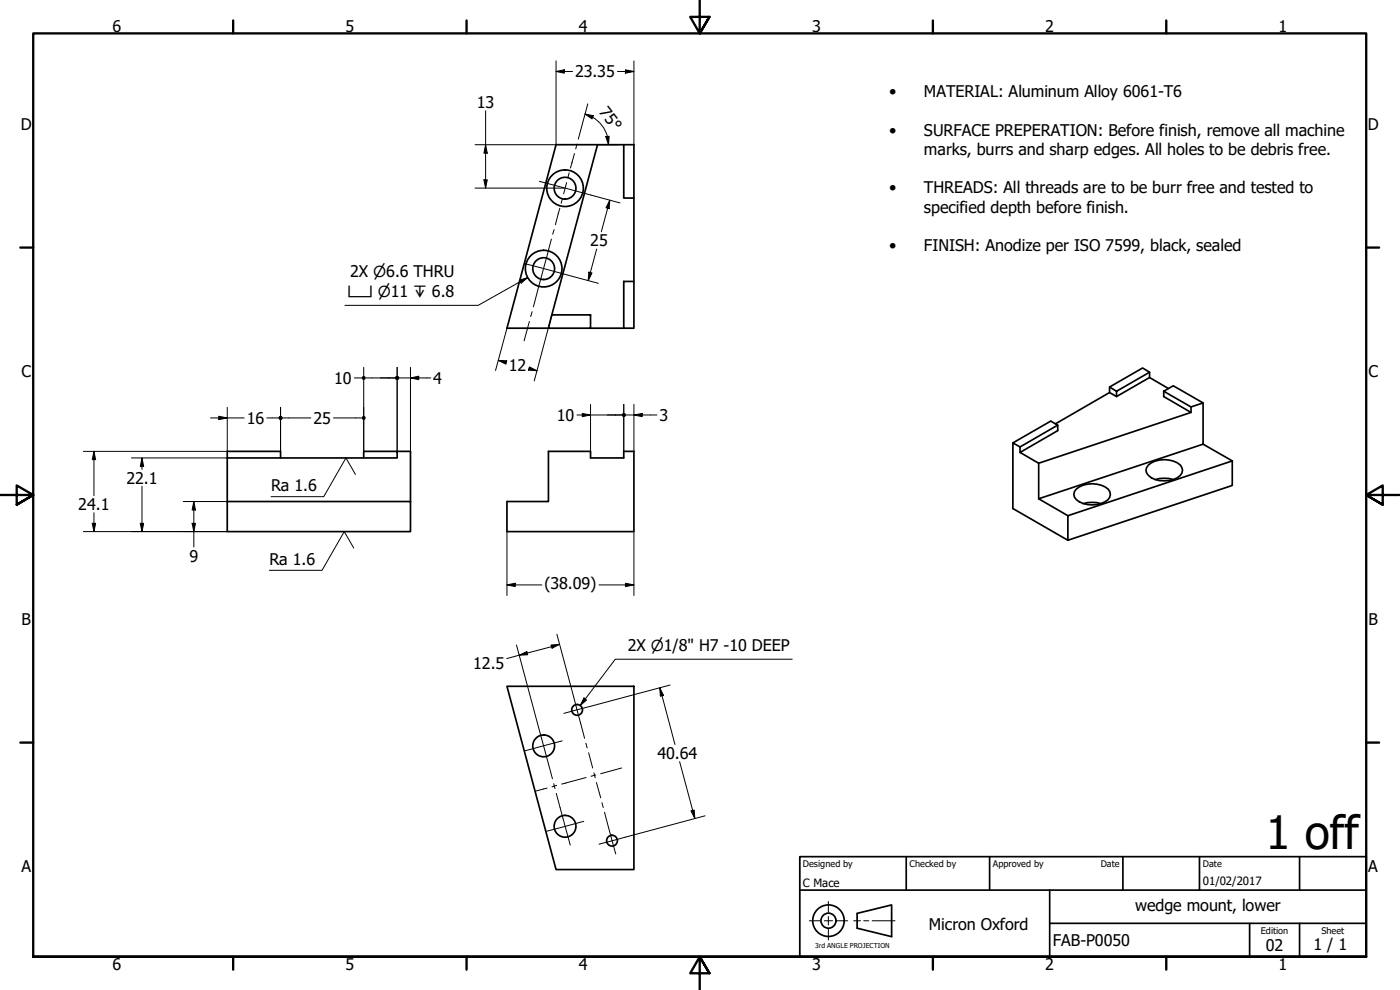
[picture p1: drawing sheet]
<svg xmlns="http://www.w3.org/2000/svg" width="420mm" height="297mm" viewBox="0 0 420 297" stroke-linecap="round" stroke-linejoin="round" font-family="sans-serif">
<!-- layer: Visible (ISO) -->
<g fill="none" stroke="#000" stroke-width=".51">
<path d="M179.3 43.4h-12.4l-14.8 55.1h12.5M187.2 43.4h-7.9l-13.7 51.1M187.2 43.4h3v16h-3zM190.2 59.4v25M165.6 94.5h11.6v4h-12.6zM177.2 98.5h10M187.2 84.4h3v14.1h-3zM333 116.1l9.9-5.7 2.1 1.3-9.9 5.7zM333 116.1v1.7M335.1 117.4v1.6M345 111.7v1.6M349.2 117.4l2.9-1.7 9 5.2-3.7 1.2z"/>
<path d="M349.2 117.4v1.6l8.2 4.7M350.6 116.6l-5.6-3.3-9.9 5.7-2.1-1.2-16.3 9.4M68.2 137.4v13.1M84.2 137.4v-2h-16v2h51v-2h-10v2M119.2 135.4h4v15.1M164.6 135.4h12.6v2h10v-2h3v24.1h-38.1v-9h12.5zM306.1 135.7v-1.6l-2.1-1.2v19.7l16.5 9.5M311.7 139v10.7l8.8 5M317.4 127.6l-11.3 6.5M344.7 139.5a7.9 7.9 0 0 1 9.5 0 2.33 2.33 0 0 1-.9 3.9 8.3 8.3 0 0 1-8.6-.7 2.03 2.03 0 0 1 0-3.2zM357.4 122.1v1.6l-45.7 15.3-5.6-3.3 11.3-6.5v-1.6l-2.1-1.2-11.3 6.5M361.1 120.9v12.4l-49.4 16.4"/>
<path d="M361.1 133.3l8.7 5M68.2 150.5h55v9h-55zM320.5 154.7l49.3-16.4v7.4l-49.3 16.4zM323 146.7a7.9 7.9 0 0 1 9.5 0 2.28 2.28 0 0 1-.8 3.8 8.1 8.1 0 0 1-8.7-.6 2.03 2.03 0 0 1 0-3.2zM325.1 151.1a9.5 9.5 0 0 1 5.4 0M346.8 143.9a9.5 9.5 0 0 1 5.3 0M152.1 205.9h38.1v55h-23.3z"/>
<circle cx="169.6" cy="56.5" r="5.5"/>
<circle cx="169.6" cy="56.5" r="3.3"/>
<circle cx="163.2" cy="80.6" r="5.5"/>
<circle cx="163.2" cy="80.6" r="3.3"/>
<circle cx="173.2" cy="213" r="1.62"/>
<circle cx="163.2" cy="223.8" r="3.3"/>
<circle cx="169.6" cy="247.9" r="3.3"/>
<circle cx="183.7" cy="252.2" r="1.62"/>
</g>
<!-- layer: Border (ISO) -->
<g fill="none" stroke="#000" stroke-width=".7">
<path d="M70 6.1v3.9M140 6.1v3.9M210 0v10l-2.9-4.9h5.8l-2.9 4.9 2.9-4.9M280 6.1v3.9M350 6.1v3.9M6.1 74.3h3.9M410 74.3h3.9M0 148.5h10l-5-2.8v5.7l5-2.9-5 2.9M420 148.5h-10l5-2.8v5.7l-5-2.9 5 2.9M6.1 222.8h3.9M410 222.8h3.9M10 287.1v-277.1h400v277.1h-400h400"/>
<path d="M70 287.1v3.8M140 287.1v3.8M212.9 292l-2.9-4.9 2.9 4.9h-5.8l2.9-4.9v9.9M280 287.1v3.8M350 287.1v3.8"/>
</g>
<!-- layer: Sketch Geometry (ANSI) -->
<path d="M242.9 276.3h3.2M247.4 276.3h2.5M248.6 270.5v3.3M248.6 275v2.5M248.6 278.8v3.3M251.1 276.3h3.3M256.2 276.3h2.1M259.2 276.3h1.5M261.7 276.3h6.9" fill="none" stroke="#000" stroke-width=".3"/>
<g fill="none" stroke="#000" stroke-width=".51">
<path d="M257.2 274.1l10.4-2.6v9.5l-10.4-2.5z"/>
<circle cx="248.6" cy="276.2" r="4.7"/>
<circle cx="248.6" cy="276.2" r="2.25"/>
</g>
<!-- layer: Title (ISO) -->
<path d="M240 257h170v30.1h-170zM272 257v10.1M297 257v10.1M337 257v10.1M360 257v10.1M390 257v10.1M240 267.1h170M315 277h95M315 267.1v20M375 277v10.1M390 277v10.1" fill="none" stroke="#000" stroke-width=".51"/>
<!-- layer: Dimension (ISO) -->
<g fill="none" stroke="#000" stroke-width=".3">
<path d="M166.9 18.3v25.1h-24.3M190.2 18.3v25.1M145.7 33.3v23.1M166.9 21.4l2.5-.5v1.1zM166.9 21.4h4.9M175.6 34.2l2.5 .5-.4 1zM175.6 34.2l2.3 1M176.4 31.2l-2.2 8M177.9 35.2a9.6 9.6 0 0 1 4.7 8.2M185.3 21.4h4.9M187.7 20.9l2.5 .5-2.5 .6zM142.6 56.4h26.6"/>
<path d="M145.2 54h1l-.5 2.4zM145.7 43.4l.5 2.6h-1zM177.4 58.5l8.7 2.4M179.3 43.4h6.5M181.8 41l1-.1-.2 2.5zM179.1 74.7l-2.6 9.5M183 60.1l-.2 2.5-.9-.3zM183 60.1l-2.5 9.4M152.1 98.5l-3.4 12.7M165.6 94.5l-5.3 19.8M168.7 82.1l10.9 2.9M176.7 81.6l1 .3-1.2 2.3z"/>
<path d="M106.4 113.4h2.8M109.2 110.2v25.2M109.8 113.4h8.8M119.2 113.4h10.1M119.2 110.2v25.2M123.2 113.4l2.5-.5v1zM123.2 110.2v25.2M149.5 108.1l2.6 .2-.3 1zM149.5 108.1l2.5 .7M158.7 110.5l2.5 .7M158.9 110.1l2.3 1.1-2.6-.2zM28.2 135.4l.5 2.5h-1z"/>
<path d="M28.2 135.4v13.3M39.4 137.4h28.8M42.6 137.4l.5 2.5h-1zM42.6 137.4v3.4M63.2 125.4h10.1M65.7 124.9l2.5 .5-2.5 .5zM68.2 122.2v13.2h-43.2M80.1 125.4h3.5M84.2 122.2v13.2M84.8 125.4h8.5M100.1 125.4h8.5M173.2 124.5h13.4"/>
<path d="M174.8 124.1l2.4 .4-2.4 .5zM177.2 121.3v16.1M187.2 124.5h10M187.2 121.3v14.1M190.2 124.5l2.5-.4v.9zM190.2 121.3v14.1M25 159.5h43.2M27.7 157h1l-.5 2.5zM28.2 153.8v5.7M42.1 157h1l-.5 2.5zM42.6 145.9v13.6M55 150.5h13.2"/>
<path d="M57.7 157h1l-.5 2.5zM58.2 150.5l.5 2.5h-1zM58.2 150.5v13.6M152.1 159.5v19.2M190.2 159.5v19.2M152.1 175.5l2.5-.5v1zM152.1 175.5h10.5M179.8 175.5h10.4M187.7 175l2.5 .5-2.5 .5zM155 193.5l6.6 24.7M155.8 196.6l2.3-1.1 .3 1zM165.4 193.5l2.5-.2-2.2 1.2z"/>
<path d="M167.1 190.3l5 18.7M167.9 193.3l-15.8 4.3M198 206.4l1.1 2.2-.9 .3zM198 206.4l4.6 17M201.1 205.5l-24 6.4M204 228.5l4.5 17.1M207.4 243.3l.9-.2 .2 2.5zM211.6 244.8l-24 6.4"/>
</g>
<g fill="#000">
<path d="M166.9 21.4l2.5-.5v1.1z" fill-rule="evenodd"/>
<path d="M175.6 34.2l2.5 .5-.4 1z" fill-rule="evenodd"/>
<path d="M187.7 20.9l2.5 .5-2.5 .6z" fill-rule="evenodd"/>
<path d="M145.2 54h1l-.5 2.4z" fill-rule="evenodd"/>
<path d="M145.7 43.4l.5 2.6h-1z" fill-rule="evenodd"/>
<path d="M181.8 41l1-.1-.2 2.5z" fill-rule="evenodd"/>
<path d="M183 60.1l-.2 2.5-.9-.3z" fill-rule="evenodd"/>
<path d="M176.7 81.6l1 .3-1.2 2.3z" fill-rule="evenodd"/>
<path d="M123.2 113.4l2.5-.5v1z" fill-rule="evenodd"/>
<path d="M149.5 108.1l2.6 .2-.3 1z" fill-rule="evenodd"/>
<path d="M158.9 110.1l2.3 1.1-2.6-.2z" fill-rule="evenodd"/>
<path d="M28.2 135.4l.5 2.5h-1z" fill-rule="evenodd"/>
<path d="M42.6 137.4l.5 2.5h-1z" fill-rule="evenodd"/>
<path d="M65.7 124.9l2.5 .5-2.5 .5z" fill-rule="evenodd"/>
<path d="M174.8 124.1l2.4 .4-2.4 .5z" fill-rule="evenodd"/>
<path d="M186.8 124.1h.8l.2 .4-.2 .5-.4 .1-.4-.1-.2-.5z" fill-rule="evenodd"/>
<path d="M186.8 124.1h.8l.2 .4-.2 .5-.4 .1-.4-.1-.2-.5z" fill-rule="evenodd"/>
<path d="M190.2 124.5l2.5-.4v.9z" fill-rule="evenodd"/>
<path d="M27.7 157h1l-.5 2.5z" fill-rule="evenodd"/>
<path d="M42.1 157h1l-.5 2.5z" fill-rule="evenodd"/>
<path d="M57.7 157h1l-.5 2.5z" fill-rule="evenodd"/>
<path d="M58.2 150.5l.5 2.5h-1z" fill-rule="evenodd"/>
<path d="M152.1 175.5l2.5-.5v1z" fill-rule="evenodd"/>
<path d="M187.7 175l2.5 .5-2.5 .5z" fill-rule="evenodd"/>
<path d="M155.8 196.6l2.3-1.1 .3 1z" fill-rule="evenodd"/>
<path d="M165.4 193.5l2.5-.2-2.2 1.2z" fill-rule="evenodd"/>
<path d="M198 206.4l1.1 2.2-.9 .3z" fill-rule="evenodd"/>
<path d="M207.4 243.3l.9-.2 .2 2.5z" fill-rule="evenodd"/>
<circle cx="109.2" cy="113.4" r=".62"/>
<circle cx="119.2" cy="113.4" r=".63"/>
<circle cx="84.2" cy="125.4" r=".63"/>
<circle cx="109.2" cy="125.4" r=".63"/>
</g>
<!-- layer: Center Mark (ISO) -->
<path d="M161.9 54.4l15.5 4.1M157.5 79.1l11.2 3M177.1 211.9l-7.9 2.1M168.7 222.3l-11.2 3M175.2 246.4l-11.2 3M187.6 251.2l-7.8 2.1" fill="none" stroke="#000" stroke-width=".3"/>
<!-- layer: Centerline (ISO) -->
<g fill="none" stroke="#000" stroke-width=".3">
<path d="M174.2 39.2l-.7 2.6M168.8 59.6l-.4 1.4M170.1 54.8l-.9 3.4M170.8 51.9l-.4 1.4M171.7 48.7l-.5 1.7M172.4 46.1l-.8 2.7M173.2 43.2l-.4 1.5M164.7 75l-4.6 17.1M165.5 71.7l-.9 3.4M166.3 68.9l-.4 1.4M168 62.5l-1.3 4.9M158.9 96.4l-1.6 5.9"/>
<path d="M159.7 93.5l-.4 1.5M161.6 218.2l4.2 15.5M172.1 209l3.4 12.5M164.2 236.5l-3.4 .8M166.2 235.1l.4 1.5M166.9 238l4.2 15.5M167.1 235.6l-1.4 .5M169.7 235l-1.2 .3M175.8 223l.4 1.4M175.9 233.3l-6.4 1.7M176.7 225.9l1.2 4.5M178.2 231.9l.4 1.4"/>
<path d="M178.8 232.5l-1.4 .4M179 234.8l1.3 4.6M186.6 230.4l-6.3 1.7M180.7 240.8l.3 1.5M181.4 243.7l3.4 12.5"/>
</g>
<!-- layer: Symbol (ISO) -->
<path d="M155.9 84.1l2.5-.8-2 1.6zM158.4 83.3l-14.9 8.3h-40M106.7 142.4l-2.9-5-6.6 11.6h-15.9M106.2 164.5l-2.9-5-6.7 11.6h-15.8M237.7 197.8h-53l-10.6 13.9M175.3 209.4l.7 .6-1.9 1.7z" fill="none" stroke="#000" stroke-width=".3"/>
<g fill="#000">
<path d="M155.9 84.1l2.5-.8-2 1.6z" fill-rule="evenodd"/>
<path d="M175.3 209.4l.7 .6-1.9 1.7z" fill-rule="evenodd"/>
</g>
<text font-size="13.8" x="379.8" y="254.6">1 off</text>
<g font-size="4.8">
<text x="33.7" y="9.6">6</text>
<text x="103.7" y="9.6">5</text>
<text x="173.7" y="9.6">4</text>
<text x="243.7" y="9.6">3</text>
<text x="313.7" y="9.6">2</text>
<text x="383.7" y="9.6">1</text>
<text x="172.6" y="23.2">23.35</text>
<text x="266.8" y="29.2">•</text>
<text x="277.3" y="29.2">MATERIAL: Aluminum Alloy 6061-T6</text>
<text x="143.1" y="32.4">13</text>
<text x="179.6" y="33.7" transform="rotate(52 179.6 33.7)">75°</text>
<text x="6.2" y="38.9">D</text>
<text x="266.8" y="40.8">•</text>
<text x="277.3" y="40.8">SURFACE PREPERATION: Before finish, remove all machine</text>
<text x="410.5" y="38.9">D</text>
<text x="277.3" y="46.5">marks, burrs and sharp edges. All holes to be debris free.</text>
<text x="266.8" y="58">•</text>
<text x="277.3" y="58">THREADS: All threads are to be burr free and tested to</text>
<text x="277.3" y="63.8">specified depth before finish.</text>
<text x="177.2" y="73.8">25</text>
<text x="266.8" y="75.3">•</text>
<text x="277.3" y="75.3">FINISH: Anodize per ISO 7599, black, sealed</text>
<text x="105.1" y="83.1">2X ⌀6.6 THRU</text>
<text x="6.4" y="113.1">C</text>
<text x="152.7" y="111.4">12</text>
<text x="410.7" y="113.1">C</text>
<text x="100.3" y="115.2">10</text>
<text x="130" y="115.2">4</text>
<text x="74" y="127.2">16</text>
<text x="94" y="127.2">25</text>
<text x="167.1" y="126.3">10</text>
<text x="197.9" y="126.3">3</text>
<text x="38" y="145.1">22.1</text>
<text x="81.3" y="147.4">Ra 1.6</text>
<text x="23.5" y="153.1">24.1</text>
<text x="56.9" y="168.5">9</text>
<text x="80.8" y="169.5">Ra 1.6</text>
<text x="163.4" y="176.8">(38.09)</text>
<text x="6.4" y="187.4">B</text>
<text x="410.7" y="187.4">B</text>
<text x="188.4" y="195.4">2X ⌀1/8&quot; H7 -10 DEEP</text>
<text x="142" y="200.8">12.5</text>
<text x="197.3" y="227.7">40.64</text>
<text x="6.4" y="261.7">A</text>
<text x="410.7" y="261.7">A</text>
<text x="340.7" y="273.4">wedge mount, lower</text>
<text x="278.8" y="279">Micron Oxford</text>
<text x="316" y="283.8">FAB-P0050</text>
<text x="379.9" y="285.3">02</text>
<text x="394.2" y="285">1 / 1</text>
<text x="33.7" y="290.9">6</text>
<text x="103.7" y="290.9">5</text>
<text x="173.7" y="290.9">4</text>
<text x="243.7" y="290.9">3</text>
<text x="313.7" y="290.9">2</text>
<text x="383.7" y="290.9">1</text>
</g>
<text font-size="4.6" x="104.3" y="89.2">⌴ ⌀11 ↧ 6.8</text>
<g font-size="3.4">
<text x="241" y="266">C Mace</text>
<text x="361" y="265.5">01/02/2017</text>
</g>
<g font-size="2.7">
<text x="241" y="260.1">Designed by</text>
<text x="273" y="260.1">Checked by</text>
<text x="298" y="260.1">Approved by</text>
<text x="330.3" y="260">Date</text>
<text x="361" y="260">Date</text>
<text x="378.4" y="280.1">Edition</text>
<text x="396.6" y="280.1">Sheet</text>
</g>
<text font-size="2" x="244.6" y="284.5">3rd ANGLE PROJECTION</text>
</svg>
